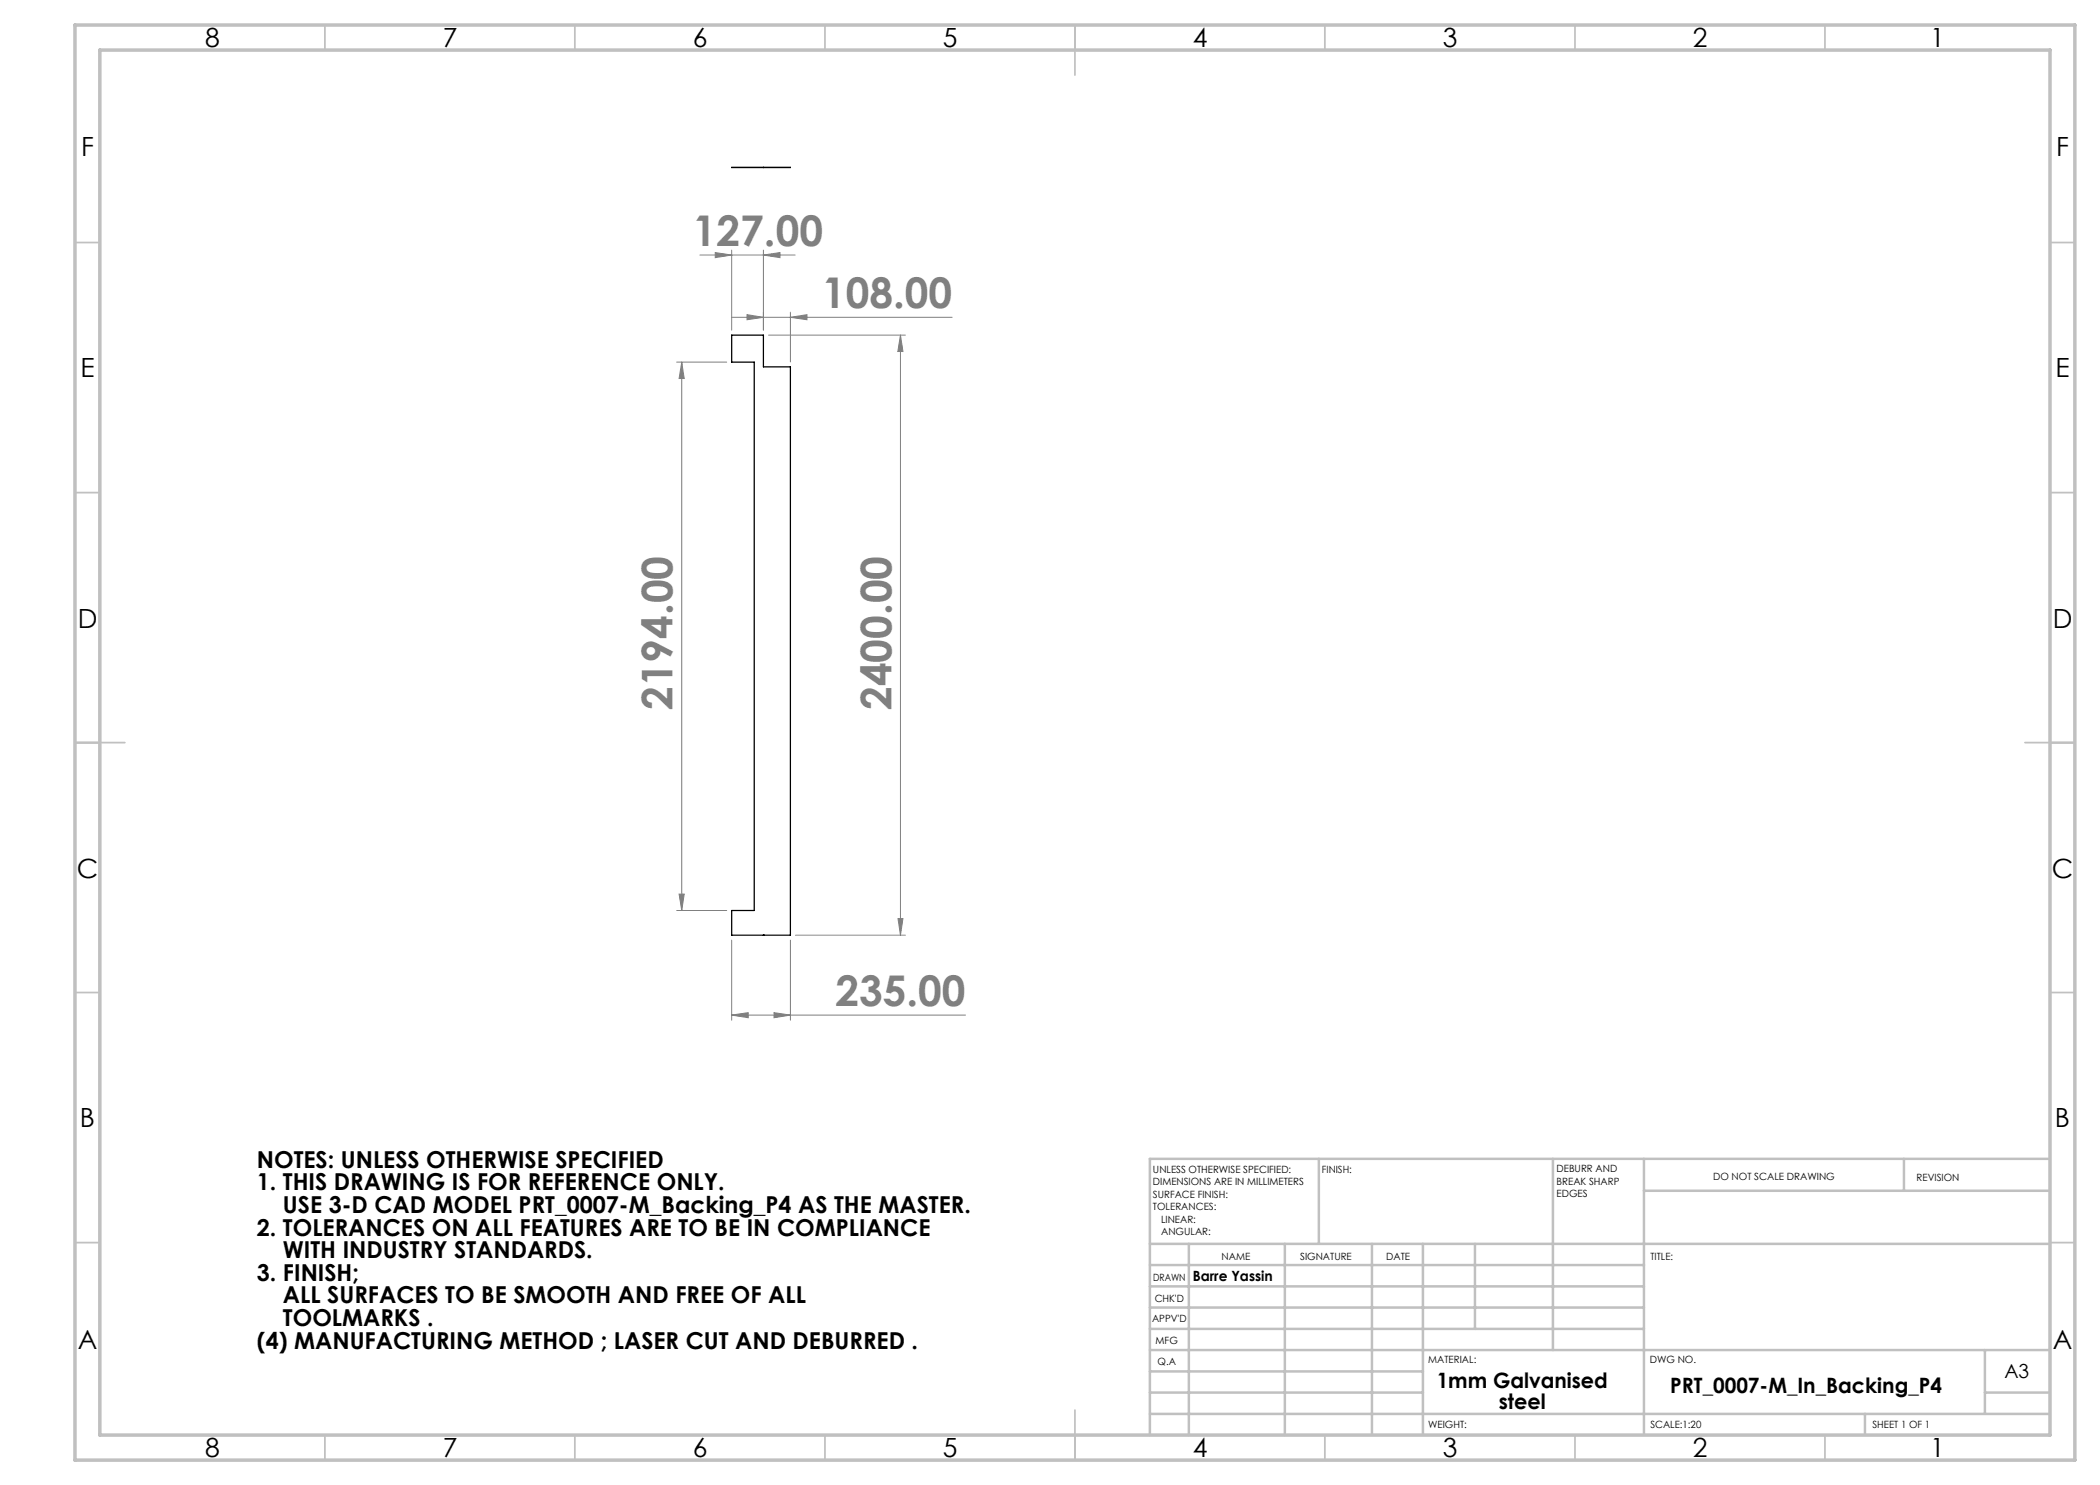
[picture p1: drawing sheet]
<svg xmlns="http://www.w3.org/2000/svg" width="420mm" height="297mm" viewBox="0 0 420 297" stroke-linecap="round" stroke-linejoin="round" font-family="sans-serif">
<g fill="none" stroke="#808080" stroke-width=".2">
<path d="M140 51h19M143.1 50.5l3.2 .5-3.2 .5zM146.3 50v16M152.7 51l3.3-.5v1zM152.7 50v16M135.3 72.4h10M136.3 72.4l.5 3.3h-1zM136.3 72.4v109.7M146.3 63.5h44.1M149.4 62.9l3.3 .6-3.3 .5zM153.7 67h27.4M158.1 63.5l3.3-.6v1.1z"/>
<path d="M158.1 62.4v10M180.1 67l.5 3.3h-1zM180.1 67v120M135.8 178.8h1l-.5 3.3zM135.3 182.1h10M146.3 188v16M158.1 188v16M159.1 187h22M179.6 183.7h1l-.5 3.3zM146.3 203l3.3-.5v1zM146.3 203h46.8M154.8 202.5l3.3 .5-3.3 .5z"/>
</g>
<g fill="none" stroke="#c0c0c0" stroke-width=".35">
<path d="M65 5v5M115 5v5M165 5v5M215 5v10M265 5v5M315 5v5M365 5v5M15 48.5h5M410 48.5h5M15 98.5h5M410 98.5h5M15 148.5h10"/>
<path d="M405 148.5h10M15 198.5h5M410 198.5h5M15 248.5h5M410 248.5h5M65 287v5M115 287v5M165 287v5M215 282v10M265 287v5M315 287v5M365 287v5"/>
</g>
<g fill="none" stroke="#c0c0c0" stroke-width=".5">
<path d="M263.8 231.8v17M310.6 231.8v38.2M328.8 231.8v55.2M328.8 238.2h81.2M380.8 231.8v6.4M410 231.8h-180v55.2M230 248.8h180M230 257.3h98.8M230 253h98.8M237.8 248.8v38.2M257 248.8v38.2M274.4 248.8v38.2"/>
<path d="M284.6 248.8v38.2M295 248.8v17M230 265.8h98.8M230 261.5h98.8M230 278.5h54.6M230 274.3h54.6M230 270h180M397 278.5h13M397 270v12.8M230 282.8h180M373 282.8v4.2"/>
</g>
<path d="M15 5h400v287h-400zM20 10h390v277h-390z" fill="none" stroke="#c0c0c0" stroke-width=".7"/>
<g fill="#808080">
<path d="M154.8 202.5l3.3 .5-3.3 .5zM146.3 203l3.3-.5v1zM152.7 51l3.3-.5v1zM143.1 50.5l3.2 .5-3.2 .5z"/>
<path d="M149.4 62.9l3.3 .6-3.3 .5zM158.1 63.5l3.3-.6v1.1z"/>
<path d="M135.8 178.8h1l-.5 3.3zM136.3 72.4l.5 3.3h-1z"/>
<path d="M180.1 67l.5 3.3h-1zM179.6 183.7h1l-.5 3.3z"/>
</g>
<path d="M146.3 33.5h.1M146.3 33.5h11.8M152.7 33.5h.1M158.1 33.5h.1M146.3 67h6.4v6.4h5.4v113.6h-11.8v-4.9h4.5v-109.7h-4.5zM152.7 187h.1" fill="none" stroke="#000" stroke-width=".25"/>
<g font-size="8.5" fill="#808080">
<text x="138.6" y="49.2">127.00</text>
<text x="164.4" y="61.6">108.00</text>
<text x="134.5" y="142" transform="rotate(-90 134.5 142)">2194.00</text>
<text x="178.3" y="142" transform="rotate(-90 178.3 142)">2400.00</text>
<text x="167.1" y="201.2">235.00</text>
</g>
<g font-size="5.3">
<text x="41" y="9.5">8</text>
<text x="88.5" y="9.5">7</text>
<text x="138.5" y="9.5">6</text>
<text x="188.5" y="9.5">5</text>
<text x="238.5" y="9.5">4</text>
<text x="288.5" y="9.5">3</text>
<text x="338.5" y="9.5">2</text>
<text x="386" y="9.5">1</text>
<text x="16.2" y="31.2">F</text>
<text x="411.2" y="31.2">F</text>
<text x="16.1" y="75.5">E</text>
<text x="411.1" y="75.5">E</text>
<text x="15.5" y="125.5">D</text>
<text x="410.5" y="125.5">D</text>
<text x="15.4" y="175.5">C</text>
<text x="410.4" y="175.5">C</text>
<text x="16" y="225.5">B</text>
<text x="411" y="225.5">B</text>
<text x="15.5" y="269.7">A</text>
<text x="410.5" y="269.7">A</text>
<text x="41" y="291.5">8</text>
<text x="88.5" y="291.5">7</text>
<text x="138.5" y="291.5">6</text>
<text x="188.5" y="291.5">5</text>
<text x="238.5" y="291.5">4</text>
<text x="288.5" y="291.5">3</text>
<text x="338.5" y="291.5">2</text>
<text x="386" y="291.5">1</text>
</g>
<g font-size="4.7">
<text x="51.4" y="233.5">NOTES: UNLESS OTHERWISE SPECIFIED</text>
<text x="51.4" y="238.1">1. THIS DRAWING IS FOR REFERENCE ONLY.</text>
<text x="56.6" y="242.6">USE 3-D CAD MODEL PRT_0007-M_Backing_P4 AS THE MASTER.</text>
<text x="51.4" y="247.1">2. TOLERANCES ON ALL FEATURES ARE TO BE IN COMPLIANCE</text>
<text x="56.6" y="251.6">WITH INDUSTRY STANDARDS.</text>
<text x="51.4" y="256.2">3. FINISH;</text>
<text x="56.6" y="260.7">ALL SURFACES TO BE SMOOTH AND FREE OF ALL</text>
<text x="51.4" y="269.7">(4) MANUFACTURING METHOD ; LASER CUT AND DEBURRED .</text>
<text x="56.6" y="265.2">TOOLMARKS .</text>
</g>
<g font-size="4.2">
<text x="287.3" y="277.6">1mm Galvanised</text>
<text x="299.8" y="281.9">steel</text>
<text x="334" y="278.6">PRT_0007-M_In_Backing_P4</text>
</g>
<text font-size="3.9" x="400.9" y="275.5">A3</text>
<text font-size="2.8" x="238.5" y="256.1">Barre Yassin</text>
<g font-size="2">
<text x="230.6" y="234.6">UNLESS OTHERWISE SPECIFIED:</text>
<text x="230.6" y="237.1">DIMENSIONS ARE IN MILLIMETERS</text>
<text x="230.6" y="239.6">SURFACE FINISH:</text>
<text x="264.4" y="234.6">FINISH:</text>
<text x="311.3" y="234.5">DEBURR AND</text>
<text x="311.3" y="237">BREAK SHARP</text>
<text x="311.3" y="239.5">EDGES</text>
<text x="342.6" y="236">DO NOT SCALE DRAWING</text>
<text x="383.3" y="236.2">REVISION</text>
<text x="230.6" y="242.1">TOLERANCES:</text>
<text x="232.2" y="244.6">LINEAR:</text>
<text x="232.2" y="247.1">ANGULAR:</text>
<text x="244.3" y="252">NAME</text>
<text x="260" y="251.9">SIGNATURE</text>
<text x="277.2" y="251.9">DATE</text>
<text x="330.1" y="251.9">TITLE:</text>
<text x="230.6" y="256.1">DRAWN</text>
<text x="230.9" y="260.3">CHK'D</text>
<text x="230.4" y="264.4">APPV'D</text>
<text x="231.1" y="268.8">MFG</text>
<text x="231.5" y="273">Q.A</text>
<text x="285.6" y="272.5">MATERIAL:</text>
<text x="330" y="272.5">DWG NO.</text>
<text x="285.6" y="285.5">WEIGHT:</text>
<text x="330.1" y="285.6">SCALE:1:20</text>
<text x="374.5" y="285.6">SHEET 1 OF 1</text>
</g>
</svg>
